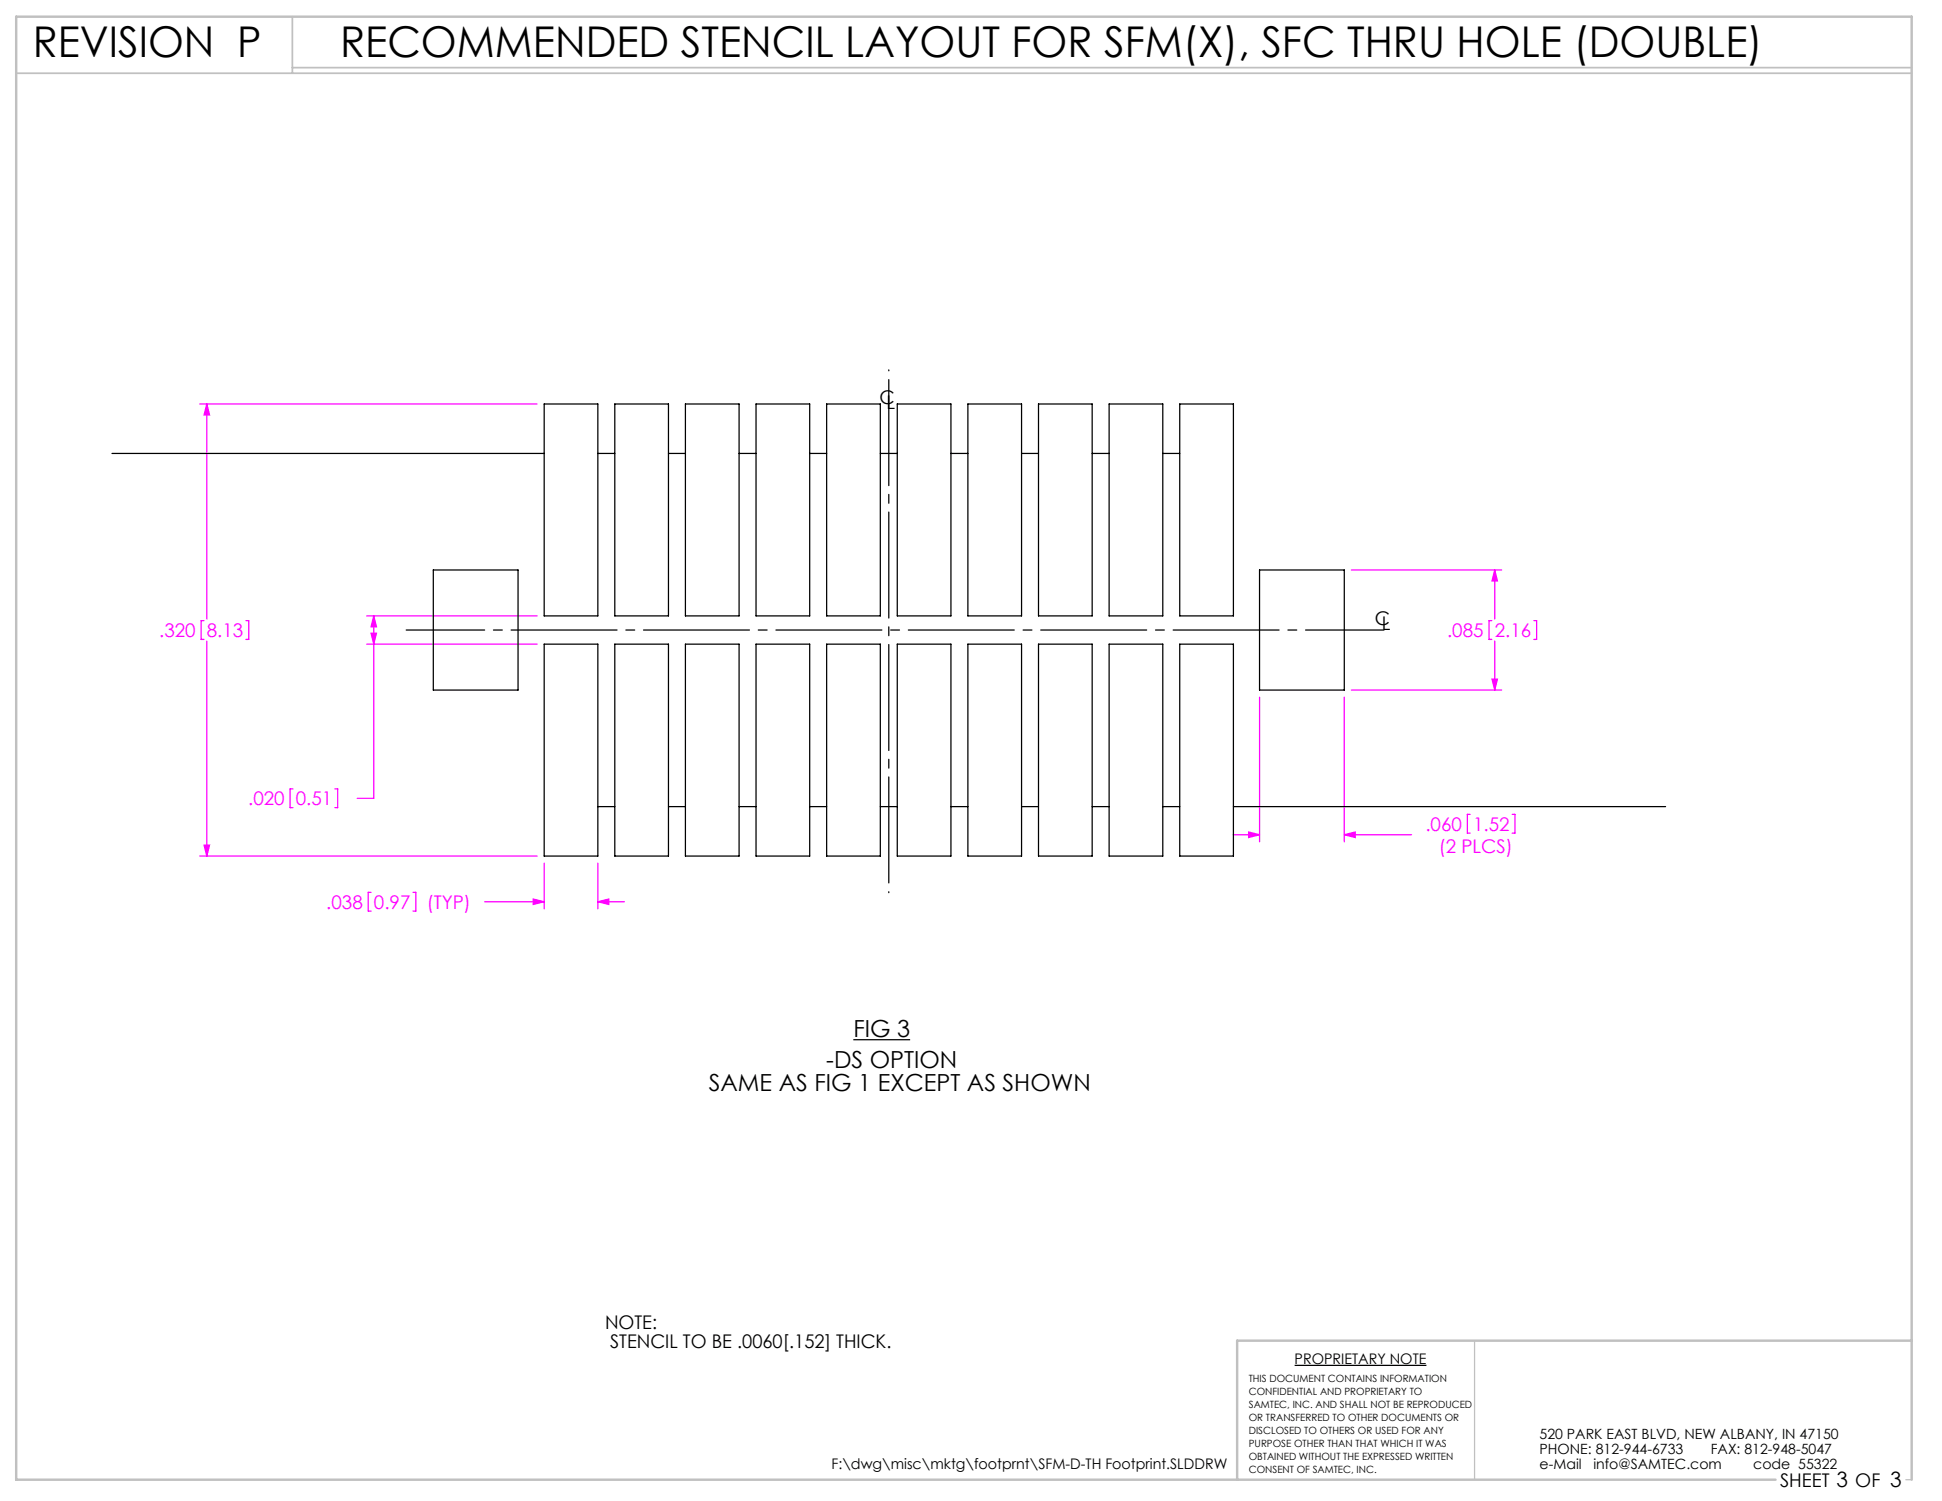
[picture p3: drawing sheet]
<svg xmlns="http://www.w3.org/2000/svg" width="279mm" height="216mm" viewBox="0 0 279 216" stroke-linecap="round" stroke-linejoin="round" font-family="sans-serif">
<path d="M212.2 192.8v20M274.2 212.8h.8" fill="none" stroke="#c0c0c0" stroke-width=".18"/>
<path d="M2.3 10.5h272.7M42.1 2.4v8.1M42.1 9.7h232.9" fill="none" stroke="#c0c0c0" stroke-width=".25"/>
<path d="M275 192.8h-97v20M255.5 212.8h-253.2v-210.4h272.7v210.4" fill="none" stroke="#c0c0c0" stroke-width=".35"/>
<path d="M122.8 149.6h8.1" fill="none" stroke="#000" stroke-width=".18"/>
<g fill="none" stroke="#f0f" stroke-width=".18">
<path d="M28.7 58.1h48.6M29.8 58.1v30.9M29.8 58.1l.4 1.6h-.8zM29.3 89.3h-.4v2.7h.4M29.8 92.2v30.9M35.4 89.3h.4v2.7h-.4M52.8 92.7h24.5M52.8 88.6h24.5M53.4 91.1h.8l-.4 1.6zM53.8 88.6l.4 1.6h-.8zM53.8 88.6v26.2h-2.4M194.4 99.3h21.7"/>
<path d="M194.4 82h21.7M214.6 89.3h-.4v2.7h.4M214.7 97.7h.7l-.3 1.6zM215.1 82v7M215.1 92.2v7.1M215.1 82l.3 1.6h-.7zM220.7 89.3h.4v2.7h-.4M42.1 113.5h-.4v2.7h.4M48.2 113.5h.4v2.7h-.4M179.6 119.7l1.6 .4-1.6 .4zM181.2 100.3v20.8M193.4 100.3v20.8"/>
<path d="M211.5 117.1h-.4v2.7h.4M217.6 117.1h.4v2.7h-.4M28.7 123.1h48.6M29.4 121.6h.8l-.4 1.5zM53.4 128.4h-.4v2.7h.4M59.4 128.4h.4v2.7h-.4M69.7 129.7h8.6M76.7 129.3l1.6 .4-1.6 .4zM78.3 124.2v6.5M86 124.2v6.5M86 129.7h3.8M86 129.7l1.6-.4v.8z"/>
<path d="M177.4 120.1h3.8M193.4 120.1h9.7M193.4 120.1l1.6-.4v.8z"/>
</g>
<path d="M58.4 90.6h140.7" fill="none" stroke="#000" stroke-width=".18" stroke-dasharray="15.2 1.3 1.3 1.3" stroke-dashoffset="4"/>
<path d="M127.9 128.4v-75.2" fill="none" stroke="#000" stroke-width=".18" stroke-dasharray="15.2 1.3 1.3 1.3" stroke-dashoffset="-1.4"/>
<path d="M29.4 121.6h.8l-.4 1.5zM29.8 58.1l.4 1.6h-.8zM53.4 91.1h.8l-.4 1.6zM53.8 88.6l.4 1.6h-.8zM76.7 129.3l1.6 .4-1.6 .4zM86 129.7l1.6-.4v.8zM179.6 119.7l1.6 .4-1.6 .4zM193.4 120.1l1.6-.4v.8zM214.7 97.7h.7l-.3 1.6zM215.1 82l.3 1.6h-.7z" fill="#f0f"/>
<g fill="none" stroke="#000" stroke-width=".18">
<path d="M78.3 58.1h7.7v30.5h-7.7zM88.5 58.1h7.7v30.5h-7.7zM98.6 58.1h7.7v30.5h-7.7zM108.8 58.1h7.7v30.5h-7.7zM118.9 58.1h7.8v30.5h-7.8zM129.1 58.1h7.7v30.5h-7.7zM139.3 58.1h7.7v30.5h-7.7zM149.4 58.1h7.7v30.5h-7.7zM159.6 58.1h7.7v30.5h-7.7zM169.7 58.1h7.8v30.5h-7.8zM16.1 65.2h62.2M86 65.2h2.5"/>
<path d="M96.2 65.2h2.4M106.3 65.2h2.5M116.5 65.2h2.4M126.7 65.2h2.4M136.8 65.2h2.5M147 65.2h2.4M157.1 65.2h2.5M167.3 65.2h2.4M62.3 82h12.2v17.3h-12.2zM78.3 92.7h7.7v30.4h-7.7zM88.5 92.7h7.7v30.4h-7.7zM98.6 92.7h7.7v30.4h-7.7z"/>
<path d="M108.8 92.7h7.7v30.4h-7.7zM118.9 92.7h7.8v30.4h-7.8zM129.1 92.7h7.7v30.4h-7.7zM139.3 92.7h7.7v30.4h-7.7zM149.4 92.7h7.7v30.4h-7.7zM159.6 92.7h7.7v30.4h-7.7zM169.7 92.7h7.8v30.4h-7.8zM181.2 82h12.2v17.3h-12.2zM86 116h2.5M96.2 116h2.4M106.3 116h2.5M116.5 116h2.4"/>
<path d="M126.7 116h2.4M136.8 116h2.5M147 116h2.4M157.1 116h2.5M167.3 116h2.4M177.5 116h62.1M186.3 196.4h18.9"/>
</g>
<g font-size="6.1">
<text x="4.7" y="8.2">REVISION P</text>
<text x="48.9" y="8.2">RECOMMENDED STENCIL LAYOUT FOR SFM(X), SFC THRU HOLE (DOUBLE)</text>
</g>
<g font-size="3.4">
<text x="122.8" y="149.2">FIG 3</text>
<text x="118.9" y="153.6">-DS OPTION</text>
<text x="102" y="156.9">SAME AS FIG 1 EXCEPT AS SHOWN</text>
</g>
<g font-size="2.7">
<text x="126.5" y="58">C</text>
<text x="127.5" y="58.8">L</text>
<text x="197.8" y="89.9">C</text>
<text x="198.8" y="90.7">L</text>
<text x="87" y="191.1">NOTE:</text>
<text x="87.8" y="193.9">STENCIL TO BE .0060[.152] THICK.</text>
<text x="256.1" y="213.9">SHEET 3 OF 3</text>
</g>
<g font-size="2.7" fill="#f0f">
<text x="22.9" y="91.6">.320</text>
<text x="29.8" y="91.6">8.13</text>
<text x="208.2" y="91.6">.085</text>
<text x="215" y="91.6">2.16</text>
<text x="35.7" y="115.8">.020</text>
<text x="42.6" y="115.8">0.51</text>
<text x="205.1" y="119.5">.060</text>
<text x="211.9" y="119.5">1.52</text>
<text x="207" y="122.7">(2 PLCS)</text>
<text x="46.9" y="130.7">.038</text>
<text x="53.8" y="130.7">0.97</text>
<text x="61.4" y="130.7">(TYP)</text>
</g>
<g font-size="2.1">
<text x="186.3" y="196.2">PROPRIETARY NOTE</text>
<text x="119.6" y="211.3">F:\dwg\misc\mktg\footprnt\SFM-D-TH Footprint.SLDDRW</text>
</g>
<g font-size="2">
<text x="221.5" y="207">520 PARK EAST BLVD, NEW ALBANY, IN 47150</text>
<text x="221.5" y="209.2">PHONE: 812-944-6733</text>
<text x="246.1" y="209.2">FAX: 812-948-5047</text>
<text x="221.5" y="211.3">e-Mail</text>
<text x="229.3" y="211.3">info@SAMTEC.com</text>
<text x="252.2" y="211.3">code 55322</text>
</g>
<g font-size="1.4">
<text x="179.7" y="198.8">THIS DOCUMENT CONTAINS INFORMATION</text>
<text x="179.7" y="200.6">CONFIDENTIAL AND PROPRIETARY TO</text>
<text x="179.7" y="202.5">SAMTEC, INC. AND SHALL NOT BE REPRODUCED</text>
<text x="179.7" y="204.4">OR TRANSFERRED TO OTHER DOCUMENTS OR</text>
<text x="179.7" y="206.2">DISCLOSED TO OTHERS OR USED FOR ANY</text>
<text x="179.7" y="208.1">PURPOSE OTHER THAN THAT WHICH IT WAS</text>
<text x="179.7" y="210">OBTAINED WITHOUT THE EXPRESSED WRITTEN</text>
<text x="179.7" y="211.8">CONSENT OF SAMTEC, INC.</text>
</g>
</svg>
